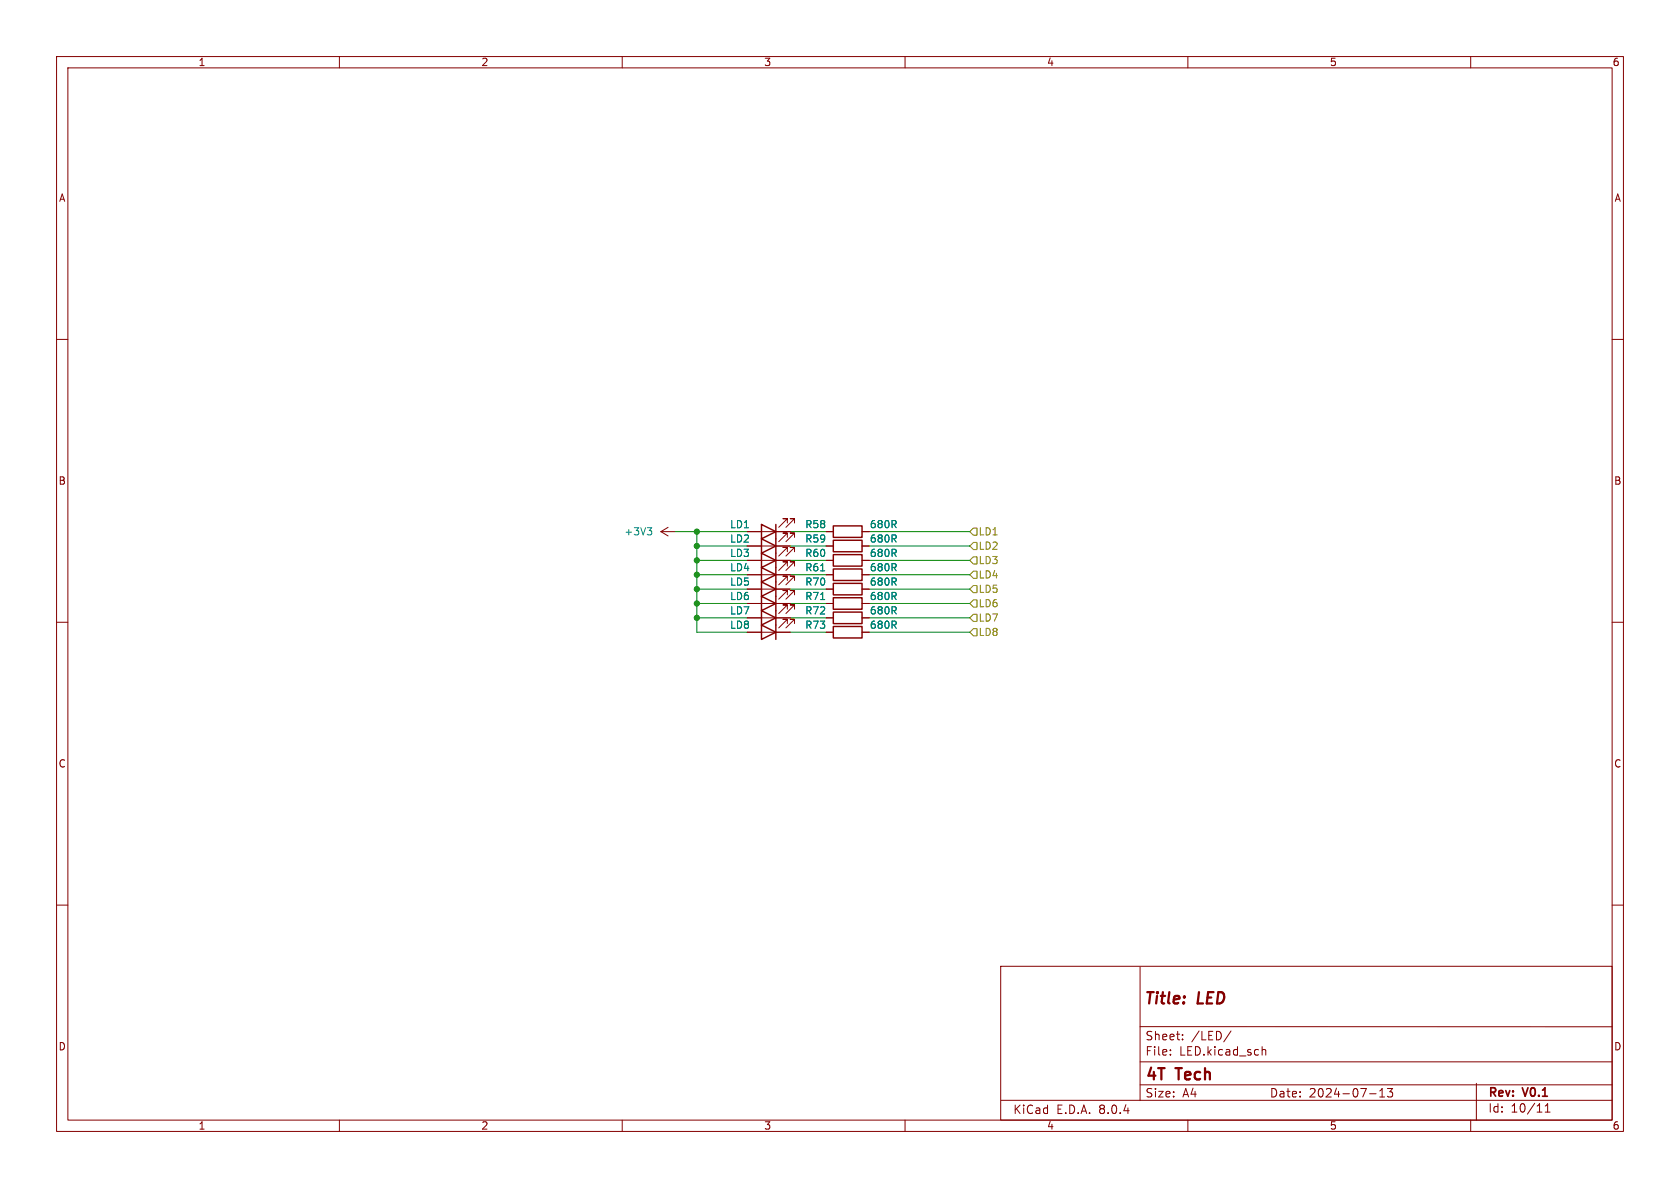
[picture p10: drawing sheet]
<svg xmlns="http://www.w3.org/2000/svg" width="297mm" height="210mm" viewBox="0 0 297 210" stroke-linecap="round" stroke-linejoin="round" font-family="sans-serif">
<g fill="none" stroke="#840000" stroke-width=".18">
<path d="M10 10h277v190h-277zM12 12h273v186h-273zM60 10v2M110 10v2M160 10v2M210 10v2M260 10v2M10 60h2M285 60h2M116.8 94h2.6M116.8 94l1.3 .7M118.1 93.2l-1.3 .8"/>
<path d="M132.1 94h7.6M132.1 96.5h7.6M132.1 99.1h7.6M139.2 92.5v-.8h-.8h.8l-1.5 1.5M139.2 95v-.8h-.8h.8l-1.5 1.6M139.2 97.5v-.7h-.8h.8l-1.5 1.5M140.5 92.5v-.8h-.8h.8l-1.6 1.5M140.5 95v-.8h-.8h.8l-1.6 1.6M140.5 97.5v-.7h-.8h.8l-1.6 1.5M146 94h1.3M146 96.5h1.3M146 99.1h1.3"/>
<path d="M152.4 94h1.3M152.4 96.5h1.3M152.4 99.1h1.3M10 110h2M132.1 104.1h7.6M132.1 106.7h7.6M132.1 101.6h7.6M132.1 111.8h7.6M132.1 109.2h7.6M139.2 102.6v-.7h-.8h.8l-1.5 1.5M139.2 105.2v-.8h-.8h.8l-1.5 1.5M139.2 100.1v-.8h-.8h.8l-1.5 1.5"/>
<path d="M139.2 110.2v-.7h-.8h.8l-1.5 1.5M139.2 107.7v-.8h-.8h.8l-1.5 1.6M140.5 102.6v-.7h-.8h.8l-1.6 1.5M140.5 105.2v-.8h-.8h.8l-1.6 1.5M140.5 100.1v-.8h-.8h.8l-1.6 1.5M140.5 110.2v-.7h-.8h.8l-1.6 1.5M140.5 107.7v-.8h-.8h.8l-1.6 1.6M146 104.1h1.3M146 106.7h1.3M146 101.6h1.3M146 111.8h1.3M146 109.2h1.3"/>
<path d="M152.4 104.1h1.3M152.4 106.7h1.3M152.4 101.6h1.3M152.4 111.8h1.3M152.4 109.2h1.3M285 110h2M10 160h2M285 160h2M176.9 170.8h108.1v27.2h-108.1zM201.5 170.9v23.7M60 198v2M110 198v2"/>
<path d="M160 198v2M177 194.5h108M201.5 181.5h83.5M201.5 191.8h83.5M201.5 187.7h83.5M206.9 186.4v.1M206.9 185.6v.1M209.1 183.7v.1M209.1 182.9v.1M210 198v2M217.6 182.2l-1.3 2M223.1 185v1.5"/>
<path d="M223.1 185.7l.2-.2 .4 .1 .1 .9M242.1 193.3h1.2M243.9 193.9h.9M243.9 192.8l.4-.4v1.5M245.3 192.4h.9l-.5 .6 .4 .1v.7l-.2 .1h-.4l-.2-.1M260 198v2M261 191.5v6.5M273.2 196.6h.8M273.2 195.5l.4-.4v1.5"/>
</g>
<g fill="none" stroke="#840000" stroke-width=".25">
<path d="M134.6 92.7l2.6 1.3-2.6 1.3zM134.6 95.3l2.6 1.2-2.6 1.3zM134.6 97.8l2.6 1.3-2.6 1.2zM137.2 92.7v20.3M147.3 98h5.1v2.1h-5.1zM147.3 93h5.1v2h-5.1zM147.3 95.5h5.1v2h-5.1zM134.6 102.9l2.6 1.2-2.6 1.3zM134.6 105.4l2.6 1.3-2.6 1.3zM134.6 100.3l2.6 1.3-2.6 1.3zM134.6 110.5l2.6 1.3-2.6 1.2zM134.6 108l2.6 1.2-2.6 1.3z"/>
<path d="M147.3 100.6h5.1v2h-5.1zM147.3 108.2h5.1v2h-5.1zM147.3 110.7h5.1v2.1h-5.1zM147.3 105.7h5.1v2h-5.1zM147.3 103.1h5.1v2.1h-5.1z"/>
</g>
<path d="M114.4 93.3h.8l-.4 .5M115 93.8l.2 .2v.3l-.2 .3M145.1 100.9h.7M145.1 106h.7" fill="none" stroke="#008484" stroke-width=".18"/>
<path d="M172.1 95.9h.6v1.3h-.6l-.7-.7zM172.1 93.3h.6v1.3h-.6l-.7-.6zM172.1 98.4h.6v1.3h-.6l-.7-.6zM172.1 111.1h.6v1.3h-.6l-.7-.6zM172.1 108.6h.6v1.3h-.6l-.7-.7zM172.1 106h.6v1.3h-.6l-.7-.6zM172.1 103.5h.6v1.3h-.6l-.7-.7zM172.1 101h.6v1.2h-.6l-.7-.6z" fill="none" stroke="#848400" stroke-width=".18"/>
<g fill="none" stroke="#008400" stroke-width=".18">
<path d="M119.4 94h12.7M123.2 96.5h8.9M123.2 99.1h8.9M123.2 94v17.8h8.9M139.7 96.5h6.3M139.7 99.1h6.3M139.7 94h6.3M153.7 96.5h17.7M153.7 99.1h17.7M153.7 94h17.7M123.2 101.6h8.9M123.2 109.2h8.9"/>
<path d="M123.2 106.7h8.9M123.2 104.1h8.9M139.7 101.6h6.3M139.7 109.2h6.3M139.7 111.8h6.3M139.7 106.7h6.3M139.7 104.1h6.3M153.7 101.6h17.7M153.7 109.2h17.7M153.7 111.8h17.7M153.7 106.7h17.7M153.7 104.1h17.7"/>
</g>
<g fill="#008400" stroke="#008400" stroke-width=".18">
<circle cx="123.2" cy="101.6" r=".46"/>
<circle cx="123.2" cy="106.7" r=".46"/>
<circle cx="123.2" cy="104.1" r=".46"/>
<circle cx="123.2" cy="96.5" r=".46"/>
<circle cx="123.2" cy="99.1" r=".46"/>
<circle cx="123.2" cy="109.2" r=".46"/>
<circle cx="123.2" cy="94" r=".46"/>
</g>
<g font-size="2.8" fill="#840000">
<text x="202.1" y="178.1">Title:</text>
<text x="211.8" y="178.1">LED</text>
<text x="202.4" y="191.5">4T</text>
<text x="208.1" y="191.5">Tech</text>
</g>
<g font-size="2.1" fill="#840000">
<text x="202.4" y="184.1">Sheet:</text>
<text x="210.6" y="184.1">/LED/</text>
<text x="202.4" y="186.8">File:</text>
<text x="208.5" y="186.8">LED.kicad_sch</text>
<text x="179" y="197.1">KiCad</text>
<text x="186.7" y="197.1">E.D.A.</text>
<text x="194.3" y="197.1">8.0.4</text>
<text x="202.4" y="194.2">Size:</text>
<text x="209" y="194.2">A4</text>
<text x="224.4" y="194.2">Date:</text>
<text x="231.4" y="194.2">2024-07-13</text>
<text x="263" y="194.3">Rev:</text>
<text x="263" y="196.9">Id:</text>
<text x="267.1" y="196.9">10/11</text>
<text x="269.4" y="194.3">V0.1</text>
</g>
<g font-size="1.8" fill="#840000">
<text x="35" y="11.9">1</text>
<text x="85" y="11.9">2</text>
<text x="135" y="11.9">3</text>
<text x="185" y="11.9">4</text>
<text x="235" y="11.9">5</text>
<text x="285" y="11.9">6</text>
<text x="10.3" y="35.9">A</text>
<text x="285.3" y="35.9">A</text>
<text x="10.3" y="85.9">B</text>
<text x="285.3" y="85.9">B</text>
<text x="10.3" y="135.9">C</text>
<text x="285.3" y="135.9">C</text>
<text x="10.3" y="185.9">D</text>
<text x="285.3" y="185.9">D</text>
<text x="35" y="199.9">1</text>
<text x="85" y="199.9">2</text>
<text x="135" y="199.9">3</text>
<text x="185" y="199.9">4</text>
<text x="235" y="199.9">5</text>
<text x="285" y="199.9">6</text>
</g>
<g font-size="1.8" fill="#008484">
<text x="110.3" y="94.8">+3V3</text>
<text x="129" y="93.6">LD1</text>
<text x="142.2" y="93.6">R58</text>
<text x="153.7" y="93.6">680R</text>
<text x="129" y="96.1">LD2</text>
<text x="129" y="98.7">LD3</text>
<text x="129" y="101.2">LD4</text>
<text x="142.2" y="101.2">R61</text>
<text x="142.2" y="98.7">R60</text>
<text x="142.2" y="96.1">R59</text>
<text x="153.7" y="101.2">680R</text>
<text x="153.7" y="98.7">680R</text>
<text x="153.7" y="96.1">680R</text>
<text x="129" y="103.7">LD5</text>
<text x="129" y="106.3">LD6</text>
<text x="142.2" y="106.3">R71</text>
<text x="142.2" y="103.7">R70</text>
<text x="153.7" y="106.3">680R</text>
<text x="153.7" y="103.7">680R</text>
<text x="129" y="111.4">LD8</text>
<text x="129" y="108.8">LD7</text>
<text x="142.2" y="108.8">R72</text>
<text x="142.2" y="111.4">R73</text>
<text x="153.7" y="108.8">680R</text>
<text x="153.7" y="111.4">680R</text>
</g>
<g font-size="1.8" fill="#848400">
<text x="172.9" y="94.8">LD1</text>
<text x="172.9" y="97.4">LD2</text>
<text x="172.9" y="99.9">LD3</text>
<text x="172.9" y="107.5">LD6</text>
<text x="172.9" y="105">LD5</text>
<text x="172.9" y="102.5">LD4</text>
<text x="172.9" y="112.6">LD8</text>
<text x="172.9" y="110.1">LD7</text>
</g>
</svg>
